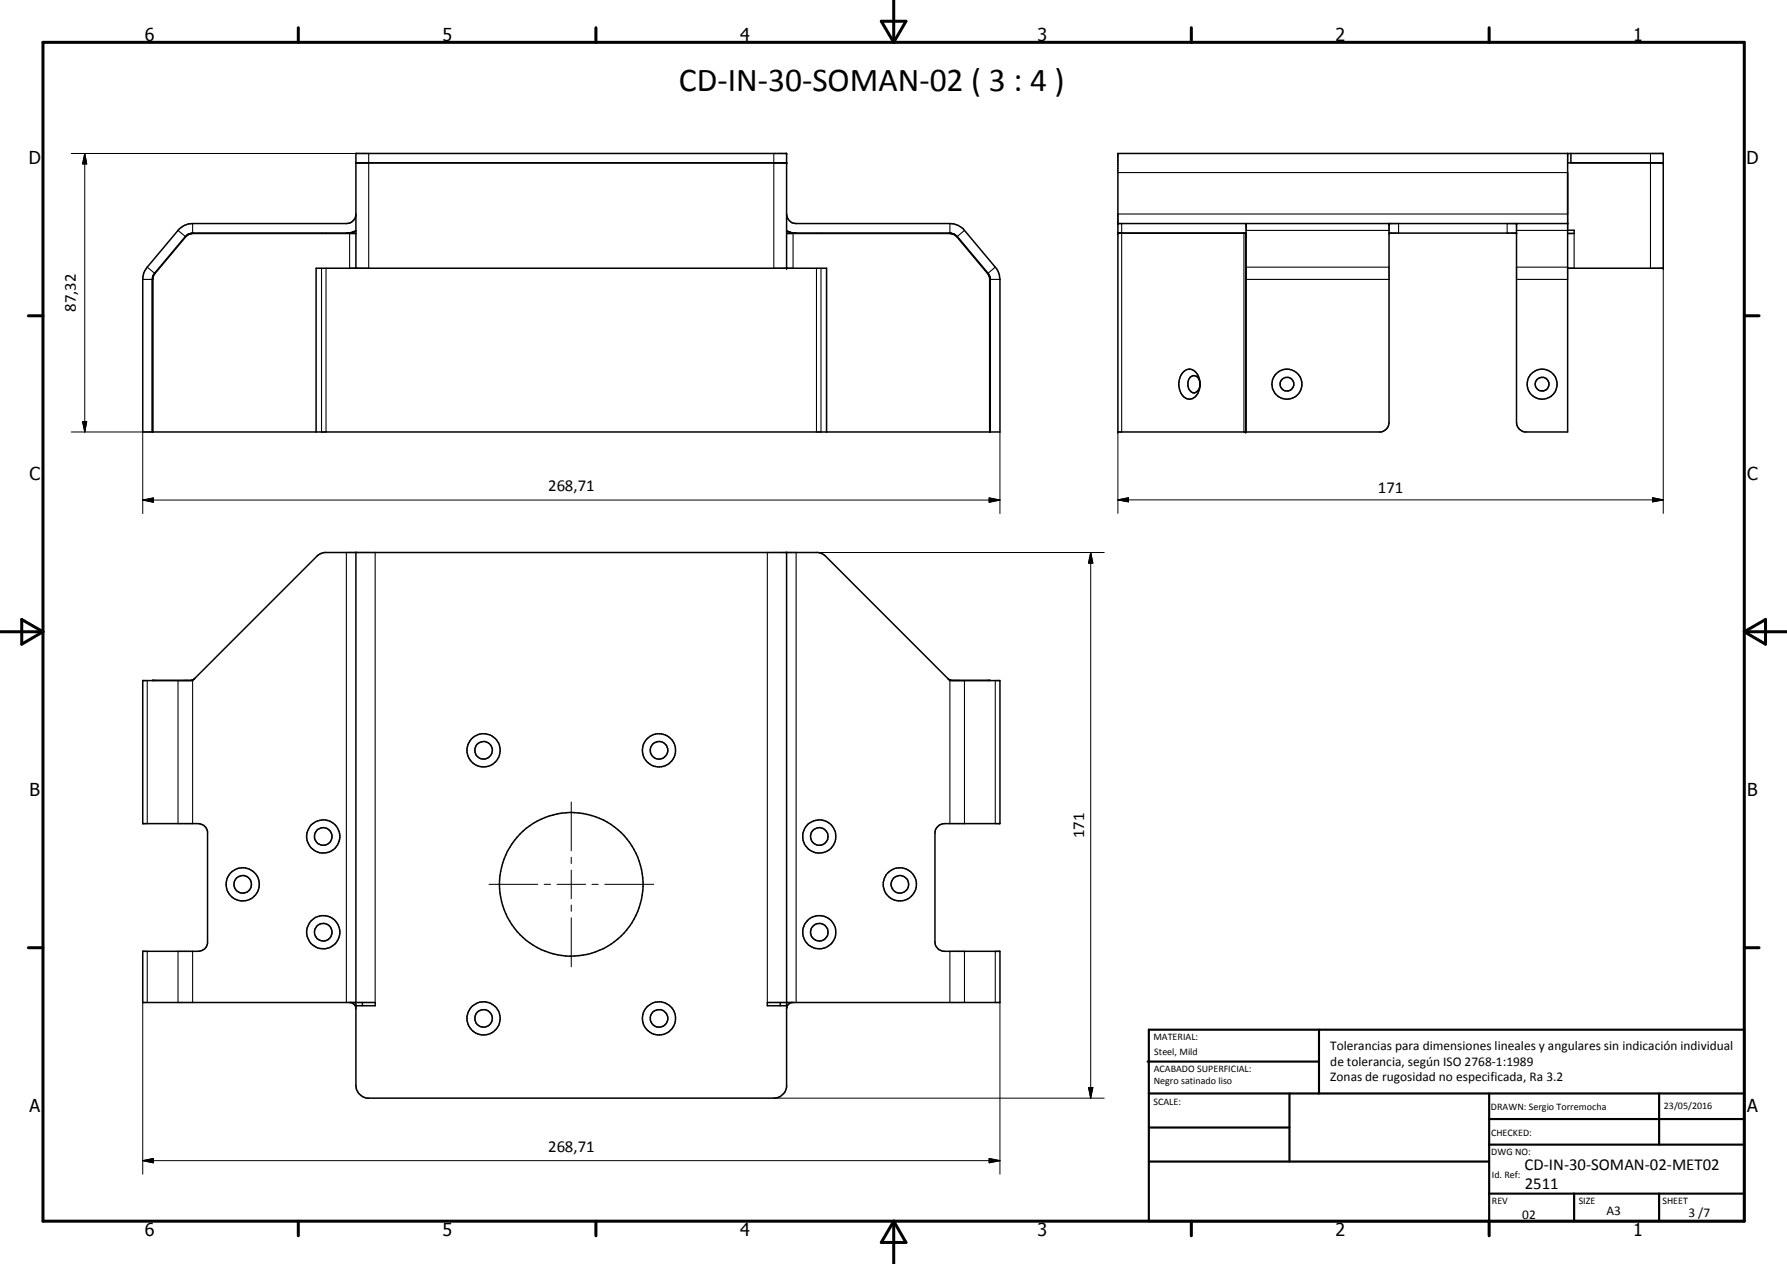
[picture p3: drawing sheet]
<svg xmlns="http://www.w3.org/2000/svg" width="420mm" height="297mm" viewBox="0 0 420 297" stroke-linecap="round" stroke-linejoin="round" font-family="sans-serif">
<g fill="none" stroke="#000" stroke-width=".35">
<path d="M83.7 38.3h101.2M368.6 36.1v65.4h-10.1a2.3 2.3 0 0 1-1.9-2.2v-46.8M368.6 38.3h22.5M369.3 36.1v2.2M44.4 55l-.8 .6-7.5 8.9-.2 .6-.1 36.4M44.7 54.9l-.3 .1M45.3 54.8l-.4 .1M45.3 54.8l-.9 .2M83.7 50.3a2.24 2.24 0 0 1-2.3 2.2h-36.1a4.4 4.4 0 0 0-3.4 1.6l-7.3 8.7-.6 .9-.3 .9-.1 1.1v35.8h201.5v-35.8l-.1-1.1-.7-1.4-7.5-9.1a4.4 4.4 0 0 0-3.5-1.6h-36.1a2.24 2.24 0 0 1-2.3-2.2M83.7 54.3l-1.6 .5h-36.8M83.7 54.2l-1.8 .6M83.7 54.9h-38.3l-1 .2-.5 .3-7.5 8.9-.5 1.1v36.1"/>
<path d="M184.9 54.3l1.7 .5h36.7M184.9 54.2l1.8 .6M184.9 54.9h38.4l.9 .2 .5 .3 7.5 8.9 .5 1.1v36.1M223.3 54.8l1.3 .4M223.3 54.8l.7 .1M224.2 55l.4 .2M224.6 55.2l7.7 9 .5 1.2v36.1M262.8 54.8h30.2M262.8 52.5h105.8M292.8 54.8l.1 .1v46.6M293 52.5v49M326.6 52.5v46.8a2.29 2.29 0 0 1-1.9 2.2h-61.9v-65.4h128.3v26.9h-22.5"/>
<path d="M326.6 54.8h30M368.6 54.1h1.5v.8h-1.5M36.1 64.6l-.3 1.1v35.8M83.7 63v-26.9h101.2v26.9M232.6 64.6l.2 1.1v35.8M278.2 87.5a2.02 2.02 0 0 1 3.4 .6 4.2 4.2 0 0 1-1.3 5.6 2.5 2.5 0 0 1-3-2.5 4.4 4.4 0 0 1 .9-3.7zM282.1 90.2a1.47 1.47 0 0 0-.5-1.5 1.47 1.47 0 0 0-1.6-.2 2.33 2.33 0 0 0 .6 3.8 1.73 1.73 0 0 0 1.5-1.7M74.3 101.5v-38.5h120v38.5M83.7 129.8v125.3a3.1 3.1 0 0 0 2.6 3h96a3.2 3.2 0 0 0 2.6-2.7v-125.6M45.8 159.4l-.9 .5h-9.1M222.8 159.4l.9 .5h9.1M82.5 235.6l.3 .1a1.49 1.49 0 0 1 .9 1.4"/>
<path d="M83.7 236.3h4.5v-.7h-54.6v-12h13a2.21 2.21 0 0 0 2.2-1.9v-26.2a2.21 2.21 0 0 0-2.2-2h-13v-33.6h11.7l29.2-29.2 1-.7 .8-.2h116.1l.7 .2 1 .7 29.2 29.2h11.8v33.6h-13a2.24 2.24 0 0 0-2.3 2.3v25.5a2.24 2.24 0 0 0 2.3 2.3h13v12h-54.7v.7h4.5M85.2 235.6v.7M183.5 235.6v.7M186.1 235.6l-.2 .1a1.49 1.49 0 0 0-1 1.4"/>
<circle cx="302.6" cy="90.3" r="3.5"/>
<circle cx="302.6" cy="90.3" r="1.63"/>
<circle cx="362.6" cy="90.3" r="1.61"/>
<circle cx="362.6" cy="90.3" r="3.5"/>
<circle cx="113.7" cy="176.3" r="3.9"/>
<circle cx="113.7" cy="176.3" r="2.07"/>
<circle cx="154.9" cy="176.3" r="3.9"/>
<circle cx="155" cy="176.3" r="2.07"/>
<circle cx="76" cy="196.6" r="2.08"/>
<circle cx="76" cy="196.6" r="3.9"/>
<circle cx="192.6" cy="196.6" r="2.06"/>
<circle cx="192.6" cy="196.6" r="3.9"/>
<circle cx="57" cy="207.8" r="2.07"/>
<circle cx="57.1" cy="207.8" r="3.9"/>
<circle cx="76" cy="219.1" r="3.9"/>
<circle cx="76" cy="219.1" r="2.06"/>
<circle cx="134.3" cy="207.8" r="16.9"/>
<circle cx="192.6" cy="219.1" r="2.05"/>
<circle cx="192.7" cy="219.1" r="3.9"/>
<circle cx="211.6" cy="207.8" r="2.07"/>
<circle cx="211.6" cy="207.8" r="3.9"/>
<circle cx="113.7" cy="239.3" r="2.07"/>
<circle cx="113.7" cy="239.3" r="3.9"/>
<circle cx="154.9" cy="239.3" r="3.9"/>
<circle cx="155" cy="239.3" r="2.07"/>
</g>
<g fill="none" stroke="#000" stroke-width=".25">
<path d="M86.7 36.1v26.9M181.9 36.1v26.9M388.1 36.1v26.9M41.9 54.1l1.7 1.5M44.7 54.9h.1M45.3 52.5v2.3M46.9 54.8v.1M75.6 54.8v.1M76.7 54.8v.1M82.2 54.9v8.1M186.5 54.9v8.1M192 54.8v.1"/>
<path d="M193 54.8v.1M221.8 54.8v.1M223.3 52.5v2.3M223.9 54.9h.1M226.8 54.1l-1.7 1.5M262.8 40.6h105.8M262.8 50.3h105.8M263.7 52.5v49M292.5 54.8v46.7M292.9 55.9h.1M293 54.1h33.6M328.8 52.5v2.3"/>
<path d="M354.4 52.5v2.3M356.6 54.1h12M370.1 54.9v8.1M33.6 65.7h2.2M34.6 62.8l1.8 1.4M75.6 63v38.5M76.7 63v38.5M192 63v38.5M193 63v38.5M232.8 65.7h2.3M234 62.8l-1.7 1.4M292.9 65.7h.1"/>
<path d="M292.9 63.8h.1M293 65.7h33.6M293 62.8h33.6M356.6 65.7h12M356.6 62.8h12M81.4 129.8v105.8M88.2 129.8v105.8M180.4 129.8v105.8M187.2 129.8v105.8M34.6 159.9v33.6M36.6 159.9h.1M41.9 159.9v33.6"/>
<path d="M43.2 159.9h.1M45.3 159.9v33.6M45.5 159.7v.1M223.1 159.7v.1M223.3 159.9v33.6M225.5 159.9h.1M226.8 159.9v33.6M232.1 159.9h.1M234 159.9v33.6M34.6 223.6v12M41.9 223.6v12M45.3 223.6v12"/>
<path d="M223.3 223.6v12M226.8 223.6v12M234 223.6v12"/>
</g>
<g fill="#000">
<circle cx="184.9" cy="38.3" r=".18"/>
<circle cx="184.9" cy="36.1" r=".18"/>
<circle cx="262.8" cy="36.1" r=".18"/>
<circle cx="368.6" cy="36.1" r=".18"/>
<circle cx="391.1" cy="36.1" r=".18"/>
<circle cx="391.1" cy="38.3" r=".18"/>
<circle cx="262.8" cy="52.5" r=".18"/>
<circle cx="262.8" cy="54.8" r=".18"/>
<circle cx="326.6" cy="52.5" r=".18"/>
<circle cx="326.6" cy="54.8" r=".18"/>
<circle cx="356.6" cy="52.5" r=".18"/>
<circle cx="356.6" cy="54.8" r=".18"/>
<circle cx="184.9" cy="63" r=".18"/>
<circle cx="391.1" cy="63" r=".18"/>
<circle cx="262.8" cy="101.5" r=".18"/>
<circle cx="292.9" cy="101.5" r=".18"/>
</g>
<g fill="none" stroke="#000" stroke-width=".71">
<path d="M10.1 9.9h400v277.1h-400zM70.1 6.5v3.4M140.1 6.5v3.4M207.2 5h5.8l-2.9 4.9zM210.1 0v9.9M280.1 6.5v3.4M350.1 6.5v3.4M6.7 74.2h3.4M410.1 74.2h3.5M.1 148.5h10M5.1 145.6l5 2.9-5 2.9zM410.1 148.5h10"/>
<path d="M410.1 148.5l5-2.9v5.8zM6.7 222.7h3.4M410.1 222.7h3.5M70.1 287v3.4M140.1 287v3.4M210.1 287v10M210.1 287l2.9 5h-5.8zM280.1 287v3.4M350.1 287v3.4"/>
</g>
<g fill="none" stroke="#000" stroke-width=".51">
<path d="M269.8 249.5h40.3M270.1 242h140v45h-140zM270.1 257h140M303.2 257v16M310.1 242v15M350.1 257v30M390.1 257v12M270.1 265h33.1M270.1 273h80M350.1 269h60M350.1 263h60M350.1 280.5h60"/>
<path d="M370.1 280.5v6.5M390.1 280.5v6.5"/>
</g>
<g fill="none" stroke="#000" stroke-width=".24">
<path d="M16.8 36.1h69.9M19.9 36.1l.5 2.4h-1zM19.9 36.1v65.4M391.1 63v57.6M19.4 99.1h1l-.5 2.4zM16.8 101.5h19.1M33.6 117.5l2.5-.5v1zM33.6 117.5h201.5M33.6 101.5v19.2M232.6 117l2.5 .5-2.5 .5zM235.1 101.5v19.2M262.8 117.5l2.5-.5v.9z"/>
<path d="M262.8 117.5h128.3M262.8 101.5v19.1M388.6 117l2.5 .5-2.5 .4zM180.4 129.8h79.2M256.4 129.8l.6 2.5h-1.1zM256.4 129.8v128.3M134.3 188.5v11.4M115 207.8h11.4M128 207.8h1.4M131 207.8h6.7M134.3 201.5v1.4M134.3 204.5v6.7"/>
<path d="M134.3 212.7v1.5M134.3 215.7v11.5M139.2 207.8h1.5M142.2 207.8h11.5M33.6 235.6v40.3M235.1 235.6v40.3M181.9 258.1h77.7M255.9 255.6h1.1l-.6 2.5zM33.6 272.8l2.5-.6v1.1zM33.6 272.8h201.5M232.6 272.2l2.5 .6-2.5 .5z"/>
</g>
<path d="M19.9 36.1l.5 2.4h-1zM19.4 99.1h1l-.5 2.4zM33.6 117.5l2.5-.5v1zM232.6 117l2.5 .5-2.5 .5zM262.8 117.5l2.5-.5v.9zM388.6 117l2.5 .5-2.5 .4zM256.4 129.8l.6 2.5h-1.1zM255.9 255.6h1.1l-.6 2.5zM33.6 272.8l2.5-.6v1.1zM232.6 272.2l2.5 .6-2.5 .5z" fill="#000"/>
<text font-size="7.9" x="159.6" y="21.4">CD-IN-30-SOMAN-02 ( 3 : 4 )</text>
<g font-size="4.2">
<text x="34" y="9.6">6</text>
<text x="104" y="9.6">5</text>
<text x="174" y="9.6">4</text>
<text x="244" y="9.6">3</text>
<text x="314" y="9.6">2</text>
<text x="384" y="9.6">1</text>
<text x="6.8" y="38.7">D</text>
<text x="410.6" y="38.7">D</text>
<text x="7" y="112.9">C</text>
<text x="410.8" y="112.9">C</text>
<text x="7" y="187.1">B</text>
<text x="410.8" y="187.1">B</text>
<text x="7" y="261.4">A</text>
<text x="410.8" y="261.4">A</text>
<text x="34" y="290.4">6</text>
<text x="104" y="290.4">5</text>
<text x="174" y="290.4">4</text>
<text x="244" y="290.4">3</text>
<text x="314" y="290.4">2</text>
<text x="384" y="290.4">1</text>
</g>
<g font-size="3.9">
<text x="17.9" y="73.3" transform="rotate(-90 17.9 73.3)">87,32</text>
<text x="128.9" y="115.5">268,71</text>
<text x="324" y="116">171</text>
<text x="254.9" y="197" transform="rotate(-90 254.9 197)">171</text>
<text x="128.9" y="270.7">268,71</text>
<text x="358.5" y="275">CD-IN-30-SOMAN-02-MET02</text>
<text x="358.5" y="279.4">2511</text>
</g>
<g font-size="3.1">
<text x="312.7" y="246.8">Tolerancias para dimensiones lineales y angulares sin indicación individual</text>
<text x="312.7" y="250.4">de tolerancia, según ISO 2768-1:1989</text>
<text x="312.7" y="254">Zonas de rugosidad no especificada, Ra 3.2</text>
<text x="357.9" y="286.4">02</text>
<text x="377.7" y="285.6">A3</text>
<text x="397" y="285.9">3 /7</text>
</g>
<g font-size="2.4">
<text x="271.2" y="244.4">MATERIAL:</text>
<text x="271.3" y="252">ACABADO SUPERFICIAL:</text>
<text x="271.4" y="247.9">Steel, Mild</text>
<text x="271.3" y="254.6">Negro satinado liso</text>
<text x="271.2" y="259.7">SCALE:</text>
<text x="350.6" y="260.8">DRAWN: Sergio Torremocha</text>
<text x="391.2" y="260.6">23/05/2016</text>
<text x="350.6" y="267">CHECKED:</text>
<text x="350.6" y="271.4">DWG NO:</text>
<text x="350.8" y="276.9">Id. Ref:</text>
<text x="350.8" y="282.8">REV</text>
<text x="371.2" y="282.9">SIZE</text>
<text x="390.9" y="282.9">SHEET</text>
</g>
</svg>
